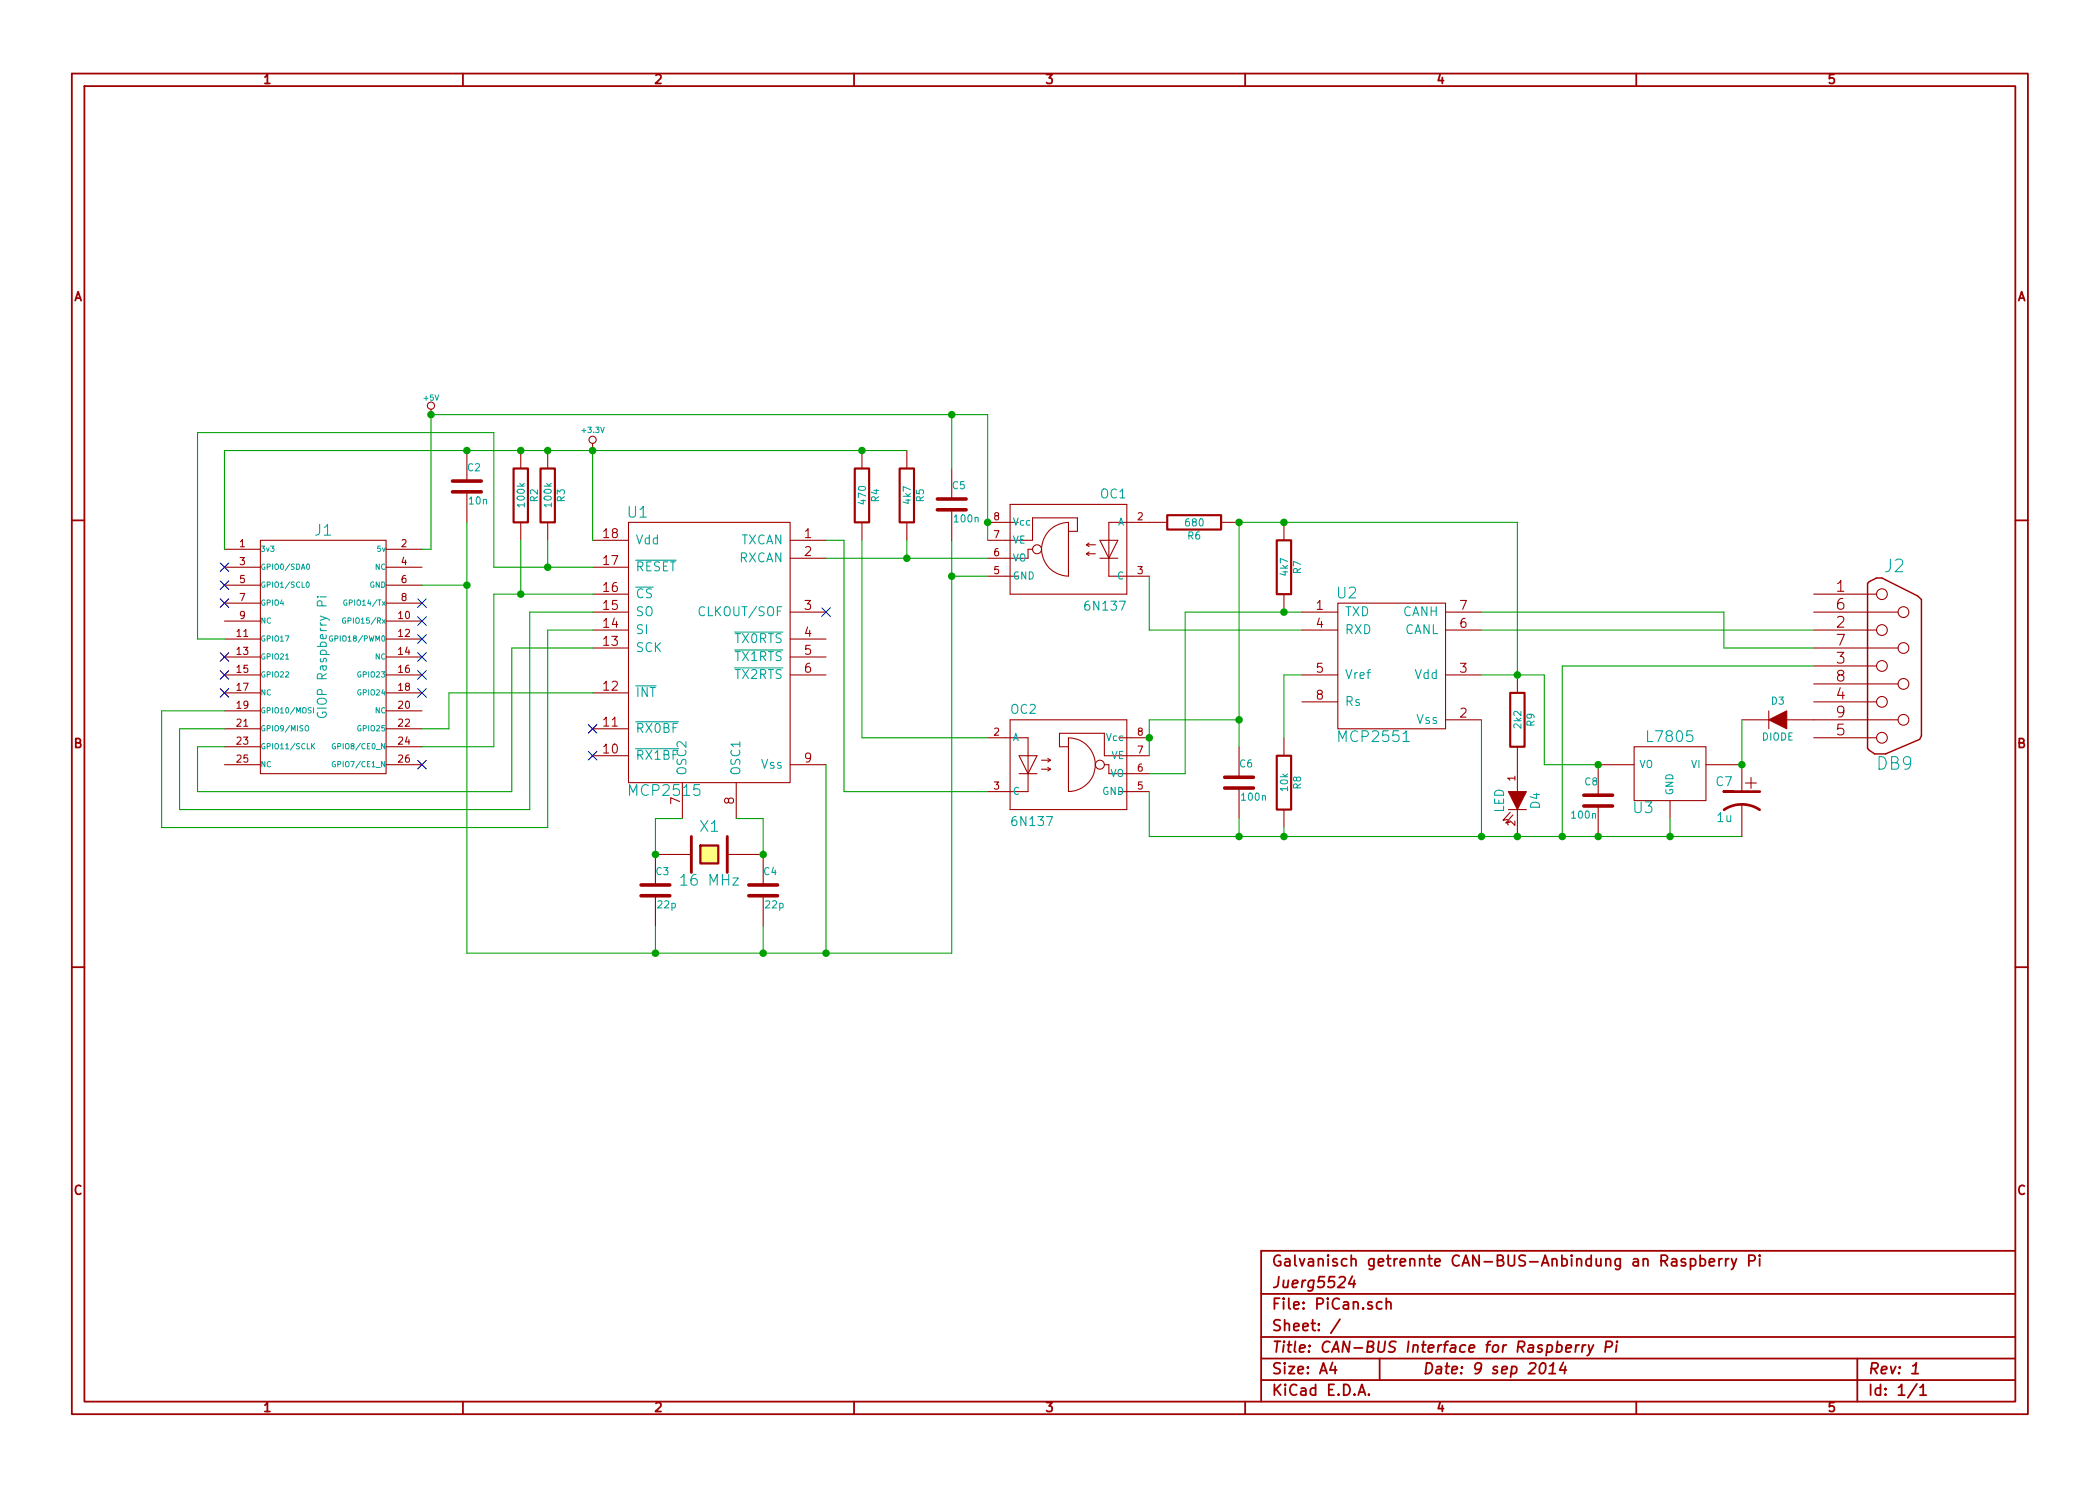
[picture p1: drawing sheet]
EESchema Schematic File Version 2
LIBS:power
LIBS:device
LIBS:transistors
LIBS:conn
LIBS:linear
LIBS:regul
LIBS:74xx
LIBS:cmos4000
LIBS:adc-dac
LIBS:memory
LIBS:xilinx
LIBS:special
LIBS:microcontrollers
LIBS:dsp
LIBS:microchip
LIBS:analog_switches
LIBS:motorola
LIBS:texas
LIBS:intel
LIBS:audio
LIBS:interface
LIBS:digital-audio
LIBS:philips
LIBS:display
LIBS:cypress
LIBS:siliconi
LIBS:opto
LIBS:atmel
LIBS:contrib
LIBS:valves
LIBS:optocoupler
LIBS:eelib
LIBS:Conn-raspberry
LIBS:Traco
LIBS:PiCan-cache
EELAYER 27 0
EELAYER END
$Descr A4 11693 8268
encoding utf-8
Sheet 1 1
Title "CAN-BUS Interface for Raspberry Pi"
Date "9 sep 2014"
Rev "1"
Comp "Juerg5524"
Comment1 "Galvanisch getrennte CAN-BUS-Anbindung an Raspberry Pi"
Comment2 ""
Comment3 ""
Comment4 ""
$EndDescr
$Comp
L 6N137 OC2
U 1 1
P 6000 4300
F 0 "OC2" H 5625 4625 50  0000 L BNN
F 1 "6N137" H 5625 4000 50  0000 L BNN
F 2 "optocoupler-DIL08" H 6000 4450 50  0001 C CNN
F 3 "" H 6000 4300 60  0000 C CNN
	1    6000 4300
	1    0    0    -1  
$EndComp
$Comp
L 6N137 OC1
U 1 1
P 5900 3100
F 0 "OC1" H 5525 3425 50  0000 L BNN
F 1 "6N137" H 5525 2800 50  0000 L BNN
F 2 "optocoupler-DIL08" H 5900 3250 50  0001 C CNN
F 3 "" H 5900 3100 60  0000 C CNN
	1    5900 3100
	-1   0    0    -1  
$EndComp
$Comp
L MCP2515 U1
U 1 1
P 3950 3650
F 0 "U1" H 3550 4450 60  0000 C CNN
F 1 "MCP2515" H 3700 2900 60  0000 C CNN
F 2 "" H 3950 3650 60  0000 C CNN
F 3 "" H 3950 3650 60  0000 C CNN
	1    3950 3650
	1    0    0    -1  
$EndComp
$Comp
L MCP2551 U2
U 1 1
P 7750 3700
F 0 "U2" H 7500 4100 60  0000 C CNN
F 1 "MCP2551" H 7650 3300 60  0000 C CNN
F 2 "" H 7750 3700 60  0000 C CNN
F 3 "" H 7750 3700 60  0000 C CNN
	1    7750 3700
	1    0    0    -1  
$EndComp
$Comp
L R R8
U 1 1
P 7150 4350
F 0 "R8" V 7230 4350 40  0000 C CNN
F 1 "10k" V 7157 4351 40  0000 C CNN
F 2 "~" V 7080 4350 30  0000 C CNN
F 3 "~" H 7150 4350 30  0000 C CNN
	1    7150 4350
	1    0    0    -1  
$EndComp
$Comp
L R R6
U 1 1
P 6650 2900
F 0 "R6" V 6730 2900 40  0000 C CNN
F 1 "680" V 6657 2901 40  0000 C CNN
F 2 "~" V 6580 2900 30  0000 C CNN
F 3 "~" H 6650 2900 30  0000 C CNN
	1    6650 2900
	0    1    1    0   
$EndComp
Wire Wire Line
	6400 4000 6400 4200
$Comp
L R R7
U 1 1
P 7150 3150
F 0 "R7" V 7230 3150 40  0000 C CNN
F 1 "4k7" V 7157 3151 40  0000 C CNN
F 2 "~" V 7080 3150 30  0000 C CNN
F 3 "~" H 7150 3150 30  0000 C CNN
	1    7150 3150
	1    0    0    -1  
$EndComp
Wire Wire Line
	6400 3500 6400 3200
Connection ~ 7150 2900
$Comp
L C C6
U 1 1
P 6900 4350
F 0 "C6" H 6900 4450 40  0000 L CNN
F 1 "100n" H 6906 4265 40  0000 L CNN
F 2 "~" H 6938 4200 30  0000 C CNN
F 3 "~" H 6900 4350 60  0000 C CNN
	1    6900 4350
	1    0    0    -1  
$EndComp
Wire Wire Line
	6900 4000 6400 4000
Connection ~ 6400 4100
Wire Wire Line
	6600 3400 6600 4300
Wire Wire Line
	6600 4300 6400 4300
Connection ~ 7150 3400
Wire Wire Line
	5500 2300 5500 3000
Connection ~ 5500 2900
$Comp
L +3.3V #PWR01
U 1 1
P 3300 2500
F 0 "#PWR01" H 3300 2460 30  0001 C CNN
F 1 "+3.3V" H 3300 2610 30  0000 C CNN
F 2 "" H 3300 2500 60  0000 C CNN
F 3 "" H 3300 2500 60  0000 C CNN
	1    3300 2500
	1    0    0    -1  
$EndComp
$Comp
L R R5
U 1 1
P 5050 2750
F 0 "R5" V 5130 2750 40  0000 C CNN
F 1 "4k7" V 5057 2751 40  0000 C CNN
F 2 "~" V 4980 2750 30  0000 C CNN
F 3 "~" H 5050 2750 30  0000 C CNN
	1    5050 2750
	1    0    0    -1  
$EndComp
$Comp
L R R4
U 1 1
P 4800 2750
F 0 "R4" V 4880 2750 40  0000 C CNN
F 1 "470" V 4807 2751 40  0000 C CNN
F 2 "~" V 4730 2750 30  0000 C CNN
F 3 "~" H 4800 2750 30  0000 C CNN
	1    4800 2750
	1    0    0    -1  
$EndComp
$Comp
L CRYSTAL X1
U 1 1
P 3950 4750
F 0 "X1" H 3950 4900 60  0000 C CNN
F 1 "16 MHz" H 3950 4600 60  0000 C CNN
F 2 "~" H 3950 4750 60  0000 C CNN
F 3 "~" H 3950 4750 60  0000 C CNN
	1    3950 4750
	1    0    0    -1  
$EndComp
$Comp
L C C4
U 1 1
P 4250 4950
F 0 "C4" H 4250 5050 40  0000 L CNN
F 1 "22p" H 4256 4865 40  0000 L CNN
F 2 "~" H 4288 4800 30  0000 C CNN
F 3 "~" H 4250 4950 60  0000 C CNN
	1    4250 4950
	1    0    0    -1  
$EndComp
$Comp
L C C3
U 1 1
P 3650 4950
F 0 "C3" H 3650 5050 40  0000 L CNN
F 1 "22p" H 3656 4865 40  0000 L CNN
F 2 "~" H 3688 4800 30  0000 C CNN
F 3 "~" H 3650 4950 60  0000 C CNN
	1    3650 4950
	1    0    0    -1  
$EndComp
$Comp
L C C2
U 1 1
P 2600 2700
F 0 "C2" H 2600 2800 40  0000 L CNN
F 1 "10n" H 2606 2615 40  0000 L CNN
F 2 "~" H 2638 2550 30  0000 C CNN
F 3 "~" H 2600 2700 60  0000 C CNN
	1    2600 2700
	1    0    0    -1  
$EndComp
$Comp
L PBD-26 J1
U 1 1
P 1800 3650
F 0 "J1" H 1800 4350 60  0000 C CNN
F 1 "GIOP Raspberry Pi" V 1800 3650 50  0000 C CNN
F 2 "" H 1800 3650 60  0000 C CNN
F 3 "" H 1800 3650 60  0000 C CNN
	1    1800 3650
	1    0    0    -1  
$EndComp
$Comp
L R R3
U 1 1
P 3050 2750
F 0 "R3" V 3130 2750 40  0000 C CNN
F 1 "100k" V 3057 2751 40  0000 C CNN
F 2 "~" V 2980 2750 30  0000 C CNN
F 3 "~" H 3050 2750 30  0000 C CNN
	1    3050 2750
	1    0    0    -1  
$EndComp
Wire Wire Line
	3050 3000 3050 3150
$Comp
L R R2
U 1 1
P 2900 2750
F 0 "R2" V 2980 2750 40  0000 C CNN
F 1 "100k" V 2907 2751 40  0000 C CNN
F 2 "~" V 2830 2750 30  0000 C CNN
F 3 "~" H 2900 2750 30  0000 C CNN
	1    2900 2750
	1    0    0    -1  
$EndComp
Wire Wire Line
	2900 3000 2900 3300
Wire Wire Line
	2600 2900 2600 5300
Wire Wire Line
	2600 3250 2350 3250
Wire Wire Line
	1250 2500 5050 2500
Connection ~ 3050 2500
Connection ~ 2900 2500
Connection ~ 2600 2500
Wire Wire Line
	2750 3150 2750 2400
Connection ~ 3050 3150
Wire Wire Line
	2500 3850 3300 3850
Wire Wire Line
	2500 3850 2500 4050
Wire Wire Line
	2500 4050 2350 4050
Wire Wire Line
	2750 3300 2750 4150
Wire Wire Line
	2750 4150 2350 4150
Connection ~ 2900 3300
Wire Wire Line
	2850 4400 2850 3600
Wire Wire Line
	2850 3600 3300 3600
Wire Wire Line
	2950 3400 2950 4500
Wire Wire Line
	3050 3500 3300 3500
Wire Wire Line
	3050 3500 3050 4600
$Comp
L +5V #PWR02
U 1 1
P 2400 2300
F 0 "#PWR02" H 2400 2390 20  0001 C CNN
F 1 "+5V" H 2400 2390 30  0000 C CNN
F 2 "" H 2400 2300 60  0000 C CNN
F 3 "" H 2400 2300 60  0000 C CNN
	1    2400 2300
	1    0    0    -1  
$EndComp
$Comp
L LED D4
U 1 1
P 8450 4450
F 0 "D4" H 8450 4550 50  0000 C CNN
F 1 "LED" H 8450 4350 50  0000 C CNN
F 2 "~" H 8450 4450 60  0000 C CNN
F 3 "~" H 8450 4450 60  0000 C CNN
	1    8450 4450
	0    1    1    0   
$EndComp
$Comp
L R R9
U 1 1
P 8450 4000
F 0 "R9" V 8530 4000 40  0000 C CNN
F 1 "2k2" V 8457 4001 40  0000 C CNN
F 2 "~" V 8380 4000 30  0000 C CNN
F 3 "~" H 8450 4000 30  0000 C CNN
	1    8450 4000
	1    0    0    -1  
$EndComp
$Comp
L 7805 U3
U 1 1
P 9300 4300
F 0 "U3" H 9450 4104 60  0000 C CNN
F 1 "L7805" H 9300 4500 60  0000 C CNN
F 2 "~" H 9300 4300 60  0000 C CNN
F 3 "~" H 9300 4300 60  0000 C CNN
	1    9300 4300
	-1   0    0    -1  
$EndComp
$Comp
L C C8
U 1 1
P 8900 4450
F 0 "C8" H 8900 4550 40  0000 L CNN
F 1 "100n" H 8906 4365 40  0000 L CNN
F 2 "~" H 8938 4300 30  0000 C CNN
F 3 "~" H 8900 4450 60  0000 C CNN
	1    8900 4450
	-1   0    0    -1  
$EndComp
Wire Wire Line
	9300 4650 9300 4550
Connection ~ 9300 4650
Wire Wire Line
	6400 4650 9700 4650
$Comp
L DIODE D3
U 1 1
P 9900 4000
F 0 "D3" H 9900 4100 40  0000 C CNN
F 1 "DIODE" H 9900 3900 40  0000 C CNN
F 2 "~" H 9900 4000 60  0000 C CNN
F 3 "~" H 9900 4000 60  0000 C CNN
	1    9900 4000
	-1   0    0    -1  
$EndComp
$Comp
L DB9 J2
U 1 1
P 10550 3700
F 0 "J2" H 10550 4250 70  0000 C CNN
F 1 "DB9" H 10550 3150 70  0000 C CNN
F 2 "" H 10550 3700 60  0000 C CNN
F 3 "" H 10550 3700 60  0000 C CNN
	1    10550 3700
	1    0    0    -1  
$EndComp
$Comp
L CP1 C7
U 1 1
P 9700 4450
F 0 "C7" H 9750 4550 50  0000 L CNN
F 1 "1u" H 9750 4350 50  0000 L CNN
F 2 "~" H 9700 4450 60  0000 C CNN
F 3 "~" H 9700 4450 60  0000 C CNN
	1    9700 4450
	-1   0    0    -1  
$EndComp
Wire Wire Line
	6900 2900 6900 4150
Wire Wire Line
	2350 3050 2400 3050
Wire Wire Line
	2400 3050 2400 2300
Connection ~ 2600 3250
Wire Wire Line
	6400 4650 6400 4400
Connection ~ 6900 4000
Wire Wire Line
	6900 4550 6900 4650
Connection ~ 6900 4650
Wire Wire Line
	8250 4650 8250 4000
Connection ~ 8250 4650
Wire Wire Line
	2750 3150 3300 3150
Wire Wire Line
	2750 3300 3300 3300
Wire Wire Line
	2950 3400 3300 3400
Connection ~ 3300 2500
Wire Wire Line
	1250 2500 1250 3050
Wire Wire Line
	2750 2400 1100 2400
Wire Wire Line
	1100 2400 1100 3550
Wire Wire Line
	1100 3550 1250 3550
Wire Wire Line
	2850 4400 1100 4400
Wire Wire Line
	1100 4400 1100 4150
Wire Wire Line
	1100 4150 1250 4150
Wire Wire Line
	2950 4500 1000 4500
Wire Wire Line
	1000 4500 1000 4050
Wire Wire Line
	1000 4050 1250 4050
Wire Wire Line
	3050 4600 900  4600
Wire Wire Line
	900  4600 900  3950
Wire Wire Line
	900  3950 1250 3950
Wire Wire Line
	2400 2300 5500 2300
Wire Wire Line
	3650 4750 3650 4550
Wire Wire Line
	3650 4550 3800 4550
Wire Wire Line
	4100 4550 4250 4550
Wire Wire Line
	4250 4550 4250 4750
Wire Wire Line
	4250 5300 4250 5150
Wire Wire Line
	3650 5150 3650 5300
Wire Wire Line
	4600 5300 4600 4250
NoConn ~ 2350 4250
NoConn ~ 2350 3850
NoConn ~ 2350 3750
NoConn ~ 2350 3650
NoConn ~ 2350 3550
NoConn ~ 2350 3450
NoConn ~ 2350 3350
NoConn ~ 1250 3650
NoConn ~ 1250 3750
NoConn ~ 1250 3850
NoConn ~ 1250 3350
NoConn ~ 1250 3250
NoConn ~ 1250 3150
NoConn ~ 3300 4050
NoConn ~ 3300 4200
NoConn ~ 4600 3400
Wire Wire Line
	3300 2500 3300 3000
Wire Wire Line
	4800 3000 4800 4100
Wire Wire Line
	4800 4100 5500 4100
Wire Wire Line
	4600 3000 4700 3000
Wire Wire Line
	4700 3000 4700 4400
Wire Wire Line
	4700 4400 5500 4400
Wire Wire Line
	5300 5300 5300 3000
Wire Wire Line
	5300 3200 5500 3200
Wire Wire Line
	4600 3100 5500 3100
Wire Wire Line
	5050 3000 5050 3100
Connection ~ 5050 3100
$Comp
L C C5
U 1 1
P 5300 2800
F 0 "C5" H 5300 2900 40  0000 L CNN
F 1 "100n" H 5306 2715 40  0000 L CNN
F 2 "~" H 5338 2650 30  0000 C CNN
F 3 "~" H 5300 2800 60  0000 C CNN
	1    5300 2800
	1    0    0    -1  
$EndComp
Wire Wire Line
	5300 2600 5300 2300
Connection ~ 5300 2300
Connection ~ 5300 3200
Connection ~ 9700 4250
Connection ~ 4800 2500
Connection ~ 3650 4750
Connection ~ 4250 4750
Connection ~ 6900 2900
Connection ~ 2400 2300
Wire Wire Line
	8250 3500 10100 3500
Wire Wire Line
	8250 3400 9600 3400
Wire Wire Line
	9600 3400 9600 3600
Wire Wire Line
	9600 3600 10100 3600
Wire Wire Line
	6400 3500 7250 3500
Wire Wire Line
	6600 3400 7250 3400
Wire Wire Line
	7250 3750 7150 3750
Wire Wire Line
	7150 4600 7150 4650
Connection ~ 7150 4650
Wire Wire Line
	9700 4000 9700 4250
Connection ~ 8900 4650
Wire Wire Line
	10100 3700 8700 3700
Wire Wire Line
	8700 3700 8700 4650
Connection ~ 8700 4650
Wire Wire Line
	6900 2900 8450 2900
Wire Wire Line
	8450 2900 8450 3750
Wire Wire Line
	8250 3750 8600 3750
Wire Wire Line
	8600 3750 8600 4250
Wire Wire Line
	8600 4250 8900 4250
Connection ~ 8450 3750
Wire Wire Line
	2600 5300 5300 5300
Connection ~ 4600 5300
Connection ~ 4250 5300
Connection ~ 3650 5300
Connection ~ 8450 4650
Connection ~ 8900 4250
Wire Wire Line
	7150 3750 7150 4100
$EndSCHEMATC
